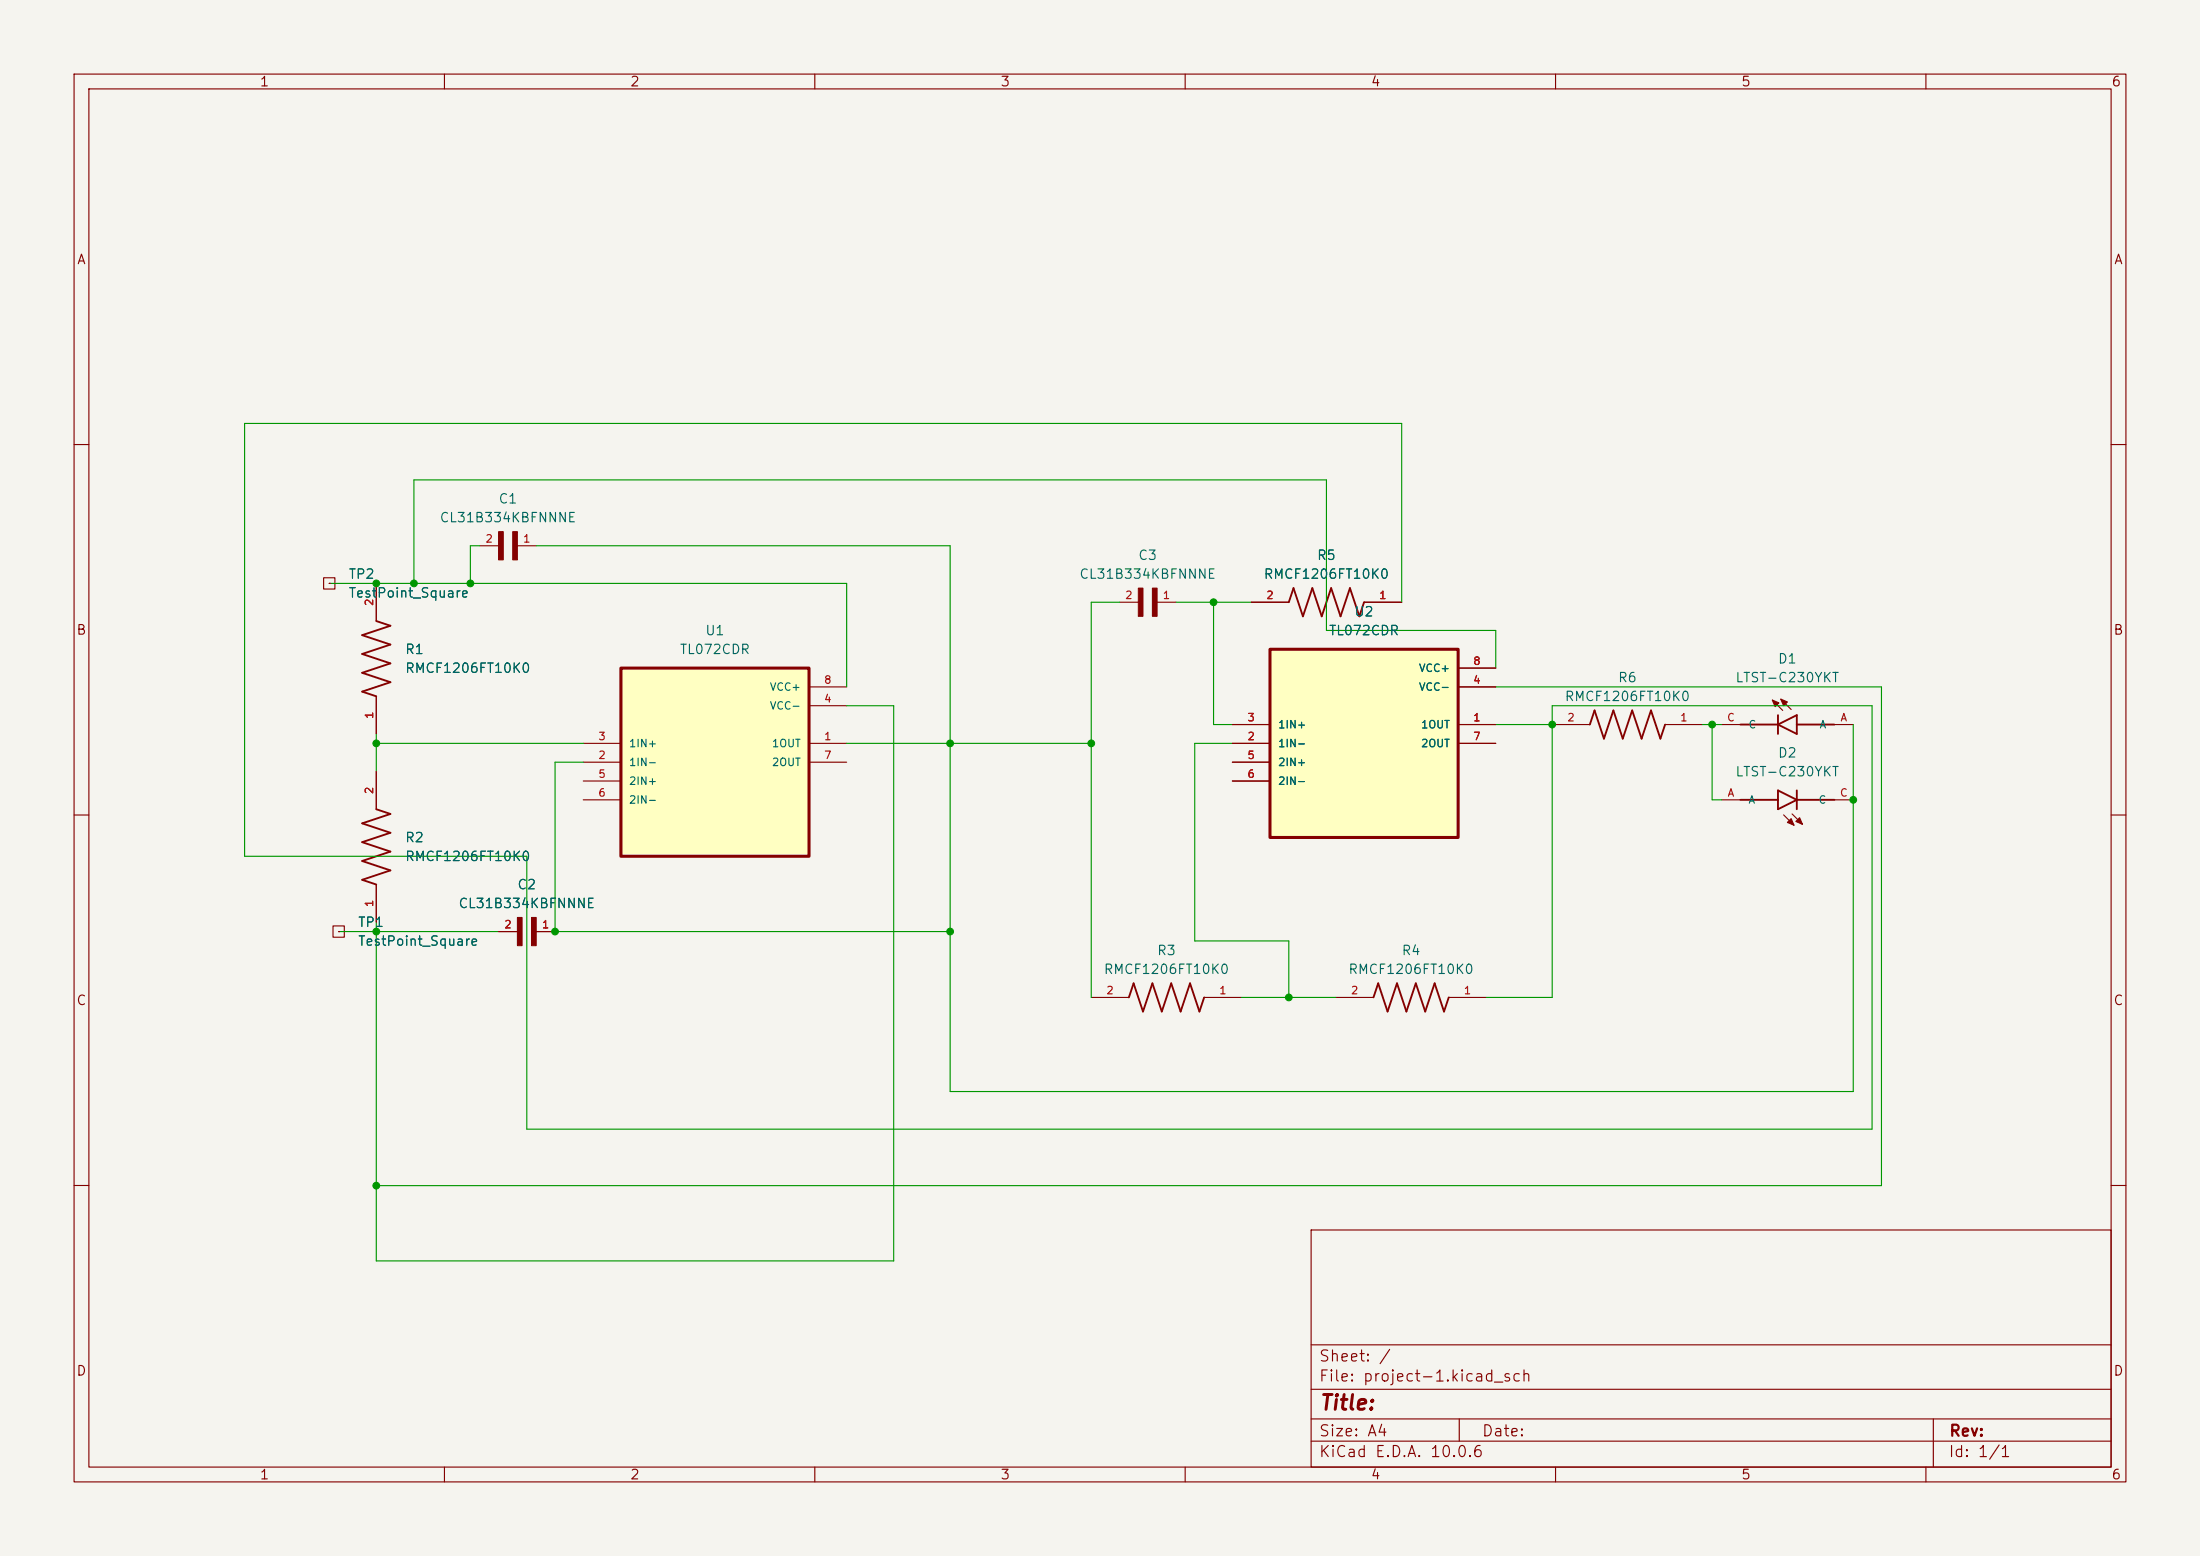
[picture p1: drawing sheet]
(kicad_sch
 (version 20260306)
 (generator "eeschema")
 (generator_version "10.0")
 (paper "A4")
 (lib_symbols
  (symbol "Connector:TestPoint_Square"
   (pin_numbers (hide yes))
   (pin_names
    (offset 0.762) (hide yes)) (exclude_from_sim no) (in_bom yes) (on_board yes)
   (in_pos_files yes)
   (duplicate_pin_numbers_are_jumpers no)
   (property "Reference" "TP" (at 0 3.81 0) (show_name no) (do_not_autoplace no) (effects (font (size 1.27 1.27))))
   (property "Value" "TestPoint_Square" (at 0 2.032 0) (show_name no) (do_not_autoplace no) (effects (font (size 1.27 1.27))))
   (property "Footprint" "" (at 5.08 0 0) (show_name no) (do_not_autoplace no) (hide yes) (effects (font (size 1.27 1.27))))
   (property "Datasheet" "~" (at 5.08 0 0) (show_name no) (do_not_autoplace no) (hide yes) (effects (font (size 1.27 1.27))))
   (property "Description" "test point" (at 0 0 0) (show_name no) (do_not_autoplace no) (hide yes) (effects (font (size 1.27 1.27))))
   (symbol "TestPoint_Square_0_1"
    (rectangle (start -0.762 0.762) (end 0.762 -0.762) (stroke (width 0) (type default)) (fill (type none))))
   (symbol "TestPoint_Square_1_1"
    (pin passive line (at 0 0 90) (length 0) (name "1" (effects (font (size 1.27 1.27)))) (number "1" (effects (font (size 1.27 1.27))))))
   (embedded_fonts no))
  (symbol "SnapEDA-Library:CL31B334KBFNNNE"
   (pin_names
    (offset 1.016)) (exclude_from_sim no) (in_bom yes) (on_board yes)
   (in_pos_files yes)
   (duplicate_pin_numbers_are_jumpers no)
   (property "Reference" "C" (at 0 3.8109 0) (show_name no) (do_not_autoplace no) (effects (font (size 1.27 1.27)) (justify left bottom)))
   (property "Value" "CL31B334KBFNNNE" (at 0 -5.0885 0) (show_name no) (do_not_autoplace no) (effects (font (size 1.27 1.27)) (justify left bottom)))
   (property "Footprint" "CL31B334KBFNNNE:CAPC3216X140N" (at 0 0 0) (show_name no) (do_not_autoplace no) (hide yes) (effects (font (size 1.27 1.27)) (justify bottom)))
   (property "Datasheet" "" (at 0 0 0) (show_name no) (do_not_autoplace no) (hide yes) (effects (font (size 1.27 1.27))))
   (property "Description" "" (at 0 0 0) (show_name no) (do_not_autoplace no) (hide yes) (effects (font (size 1.27 1.27))))
   (property "E_max" "1.75" (at 0 0 0) (show_name no) (do_not_autoplace no) (hide yes) (effects (font (size 1.27 1.27)) (justify bottom)))
   (property "L_max" "0.8" (at 0 0 0) (show_name no) (do_not_autoplace no) (hide yes) (effects (font (size 1.27 1.27)) (justify bottom)))
   (property "A_max" "1.4" (at 0 0 0) (show_name no) (do_not_autoplace no) (hide yes) (effects (font (size 1.27 1.27)) (justify bottom)))
   (property "L1_nom" "0.5" (at 0 0 0) (show_name no) (do_not_autoplace no) (hide yes) (effects (font (size 1.27 1.27)) (justify bottom)))
   (property "D_max" "3.35" (at 0 0 0) (show_name no) (do_not_autoplace no) (hide yes) (effects (font (size 1.27 1.27)) (justify bottom)))
   (property "A_nom" "1.4" (at 0 0 0) (show_name no) (do_not_autoplace no) (hide yes) (effects (font (size 1.27 1.27)) (justify bottom)))
   (property "L1_max" "0.8" (at 0 0 0) (show_name no) (do_not_autoplace no) (hide yes) (effects (font (size 1.27 1.27)) (justify bottom)))
   (property "L1_min" "0.2" (at 0 0 0) (show_name no) (do_not_autoplace no) (hide yes) (effects (font (size 1.27 1.27)) (justify bottom)))
   (property "A_min" "1.4" (at 0 0 0) (show_name no) (do_not_autoplace no) (hide yes) (effects (font (size 1.27 1.27)) (justify bottom)))
   (property "E_min" "1.45" (at 0 0 0) (show_name no) (do_not_autoplace no) (hide yes) (effects (font (size 1.27 1.27)) (justify bottom)))
   (property "D_min" "3.05" (at 0 0 0) (show_name no) (do_not_autoplace no) (hide yes) (effects (font (size 1.27 1.27)) (justify bottom)))
   (property "D_nom" "3.2" (at 0 0 0) (show_name no) (do_not_autoplace no) (hide yes) (effects (font (size 1.27 1.27)) (justify bottom)))
   (property "E_nom" "1.6" (at 0 0 0) (show_name no) (do_not_autoplace no) (hide yes) (effects (font (size 1.27 1.27)) (justify bottom)))
   (property "STANDARD" "IPC 7351B" (at 0 0 0) (show_name no) (do_not_autoplace no) (hide yes) (effects (font (size 1.27 1.27)) (justify bottom)))
   (property "L_min" "0.2" (at 0 0 0) (show_name no) (do_not_autoplace no) (hide yes) (effects (font (size 1.27 1.27)) (justify bottom)))
   (property "L_nom" "0.5" (at 0 0 0) (show_name no) (do_not_autoplace no) (hide yes) (effects (font (size 1.27 1.27)) (justify bottom)))
   (property "MANUFACTURER" "Samsung" (at 0 0 0) (show_name no) (do_not_autoplace no) (hide yes) (effects (font (size 1.27 1.27)) (justify bottom)))
   (symbol "CL31B334KBFNNNE_0_0"
    (rectangle (start 0 -1.9069) (end 0.635 1.905) (stroke (width 0.1) (type default)) (fill (type outline)))
    (rectangle (start 1.9069 -1.9069) (end 2.54 1.905) (stroke (width 0.1) (type default)) (fill (type outline)))
    (pin passive line (at -2.54 0 0) (length 2.54) (name "" (effects (font (size 1.016 1.016)))) (number "1" (effects (font (size 1.016 1.016)))))
    (pin passive line (at 5.08 0 180) (length 2.54) (name "" (effects (font (size 1.016 1.016)))) (number "2" (effects (font (size 1.016 1.016))))))
   (embedded_fonts no))
  (symbol "SnapEDA-Library:LTST-C230YKT"
   (pin_names
    (offset 1.016)) (exclude_from_sim no) (in_bom yes) (on_board yes)
   (in_pos_files yes)
   (duplicate_pin_numbers_are_jumpers no)
   (property "Reference" "D" (at -2.0351 4.0703 0) (show_name no) (do_not_autoplace no) (effects (font (size 1.27 1.27)) (justify left bottom)))
   (property "Value" "LTST-C230YKT" (at -2.0337 -3.8132 0) (show_name no) (do_not_autoplace no) (effects (font (size 1.27 1.27)) (justify left bottom)))
   (property "Footprint" "LTST-C230YKT:LEDC3216X110" (at 0 0 0) (show_name no) (do_not_autoplace no) (hide yes) (effects (font (size 1.27 1.27)) (justify bottom)))
   (property "Datasheet" "" (at 0 0 0) (show_name no) (do_not_autoplace no) (hide yes) (effects (font (size 1.27 1.27))))
   (property "Description" "" (at 0 0 0) (show_name no) (do_not_autoplace no) (hide yes) (effects (font (size 1.27 1.27))))
   (symbol "LTST-C230YKT_0_0"
    (polyline (pts (xy -5.08 0) (xy 0 0)) (stroke (width 0.254) (type default)) (fill (type none)))
    (polyline (pts (xy -0.762 3.302) (xy 0.127 2.921) (xy -0.381 2.413) (xy -0.762 3.302)) (stroke (width 0.1524) (type default)) (fill (type outline)))
    (polyline (pts (xy 0 0) (xy 0 1.27)) (stroke (width 0.254) (type default)) (fill (type none)))
    (polyline (pts (xy 0 0) (xy 2.54 1.27)) (stroke (width 0.254) (type default)) (fill (type none)))
    (polyline (pts (xy 0 -1.27) (xy 0 0)) (stroke (width 0.254) (type default)) (fill (type none)))
    (polyline (pts (xy 0.381 3.429) (xy 1.27 3.048) (xy 0.762 2.54) (xy 0.381 3.429)) (stroke (width 0.1524) (type default)) (fill (type outline)))
    (polyline (pts (xy 0.635 1.905) (xy -0.762 3.302)) (stroke (width 0.1524) (type default)) (fill (type none)))
    (polyline (pts (xy 1.778 2.032) (xy 0.381 3.429)) (stroke (width 0.1524) (type default)) (fill (type none)))
    (polyline (pts (xy 2.54 0) (xy 2.54 1.27)) (stroke (width 0.254) (type default)) (fill (type none)))
    (polyline (pts (xy 2.54 0) (xy 7.62 0)) (stroke (width 0.254) (type default)) (fill (type none)))
    (polyline (pts (xy 2.54 -1.27) (xy 0 0)) (stroke (width 0.254) (type default)) (fill (type none)))
    (polyline (pts (xy 2.54 -1.27) (xy 2.54 0)) (stroke (width 0.254) (type default)) (fill (type none)))
    (pin passive line (at 10.16 0 180) (length 2.54) (name "A" (effects (font (size 1.016 1.016)))) (number "A" (effects (font (size 1.016 1.016)))))
    (pin passive line (at -7.62 0 0) (length 2.54) (name "C" (effects (font (size 1.016 1.016)))) (number "C" (effects (font (size 1.016 1.016))))))
   (embedded_fonts no))
  (symbol "SnapEDA-Library:RMCF1206FT10K0"
   (pin_names
    (offset 1.016)) (exclude_from_sim no) (in_bom yes) (on_board yes)
   (in_pos_files yes)
   (duplicate_pin_numbers_are_jumpers no)
   (property "Reference" "R" (at -7.6244 2.5415 0) (show_name no) (do_not_autoplace no) (effects (font (size 1.27 1.27)) (justify left bottom)))
   (property "Value" "RMCF1206FT10K0" (at -7.63 -5.0866 0) (show_name no) (do_not_autoplace no) (effects (font (size 1.27 1.27)) (justify left bottom)))
   (property "Footprint" "RMCF1206FT10K0:RMCF1206FT10K0_RESC3216X70N" (at 0 0 0) (show_name no) (do_not_autoplace no) (hide yes) (effects (font (size 1.27 1.27)) (justify bottom)))
   (property "Datasheet" "" (at 0 0 0) (show_name no) (do_not_autoplace no) (hide yes) (effects (font (size 1.27 1.27))))
   (property "Description" "" (at 0 0 0) (show_name no) (do_not_autoplace no) (hide yes) (effects (font (size 1.27 1.27))))
   (symbol "RMCF1206FT10K0_0_0"
    (polyline (pts (xy -5.08 0) (xy -4.445 1.905)) (stroke (width 0.254) (type default)) (fill (type none)))
    (polyline (pts (xy -4.445 1.905) (xy -3.175 -1.905)) (stroke (width 0.254) (type default)) (fill (type none)))
    (polyline (pts (xy -3.175 -1.905) (xy -1.905 1.905)) (stroke (width 0.254) (type default)) (fill (type none)))
    (polyline (pts (xy -1.905 1.905) (xy -0.635 -1.905)) (stroke (width 0.254) (type default)) (fill (type none)))
    (polyline (pts (xy -0.635 -1.905) (xy 0.635 1.905)) (stroke (width 0.254) (type default)) (fill (type none)))
    (polyline (pts (xy 0.635 1.905) (xy 1.905 -1.905)) (stroke (width 0.254) (type default)) (fill (type none)))
    (polyline (pts (xy 1.905 -1.905) (xy 3.175 1.905)) (stroke (width 0.254) (type default)) (fill (type none)))
    (polyline (pts (xy 3.175 1.905) (xy 4.445 -1.905)) (stroke (width 0.254) (type default)) (fill (type none)))
    (polyline (pts (xy 4.445 -1.905) (xy 5.08 0)) (stroke (width 0.254) (type default)) (fill (type none)))
    (pin passive line (at -10.16 0 0) (length 5.08) (name "" (effects (font (size 1.016 1.016)))) (number "1" (effects (font (size 1.016 1.016)))))
    (pin passive line (at 10.16 0 180) (length 5.08) (name "" (effects (font (size 1.016 1.016)))) (number "2" (effects (font (size 1.016 1.016))))))
   (embedded_fonts no))
  (symbol "SnapEDA-Library:TL072CDR"
   (pin_names
    (offset 1.016)) (exclude_from_sim no) (in_bom yes) (on_board yes)
   (in_pos_files yes)
   (duplicate_pin_numbers_are_jumpers no)
   (property "Reference" "U" (at -12.7 13.7 0) (show_name no) (do_not_autoplace no) (effects (font (size 1.27 1.27)) (justify left bottom)))
   (property "Value" "TL072CDR" (at -12.7 -16.7 0) (show_name no) (do_not_autoplace no) (effects (font (size 1.27 1.27)) (justify left bottom)))
   (property "Footprint" "TL072CDR:SOIC127P599X175-8N" (at 0 0 0) (show_name no) (do_not_autoplace no) (hide yes) (effects (font (size 1.27 1.27)) (justify bottom)))
   (property "Datasheet" "" (at 0 0 0) (show_name no) (do_not_autoplace no) (hide yes) (effects (font (size 1.27 1.27))))
   (property "Description" "" (at 0 0 0) (show_name no) (do_not_autoplace no) (hide yes) (effects (font (size 1.27 1.27))))
   (symbol "TL072CDR_0_0"
    (rectangle (start -12.7 -12.7) (end 12.7 12.7) (stroke (width 0.41) (type default)) (fill (type background)))
    (pin output line (at 17.78 2.54 180) (length 5.08) (name "1OUT" (effects (font (size 1.016 1.016)))) (number "1" (effects (font (size 1.016 1.016)))))
    (pin input line (at -17.78 0 0) (length 5.08) (name "1IN-" (effects (font (size 1.016 1.016)))) (number "2" (effects (font (size 1.016 1.016)))))
    (pin input line (at -17.78 2.54 0) (length 5.08) (name "1IN+" (effects (font (size 1.016 1.016)))) (number "3" (effects (font (size 1.016 1.016)))))
    (pin power_in line (at 17.78 7.62 180) (length 5.08) (name "VCC-" (effects (font (size 1.016 1.016)))) (number "4" (effects (font (size 1.016 1.016)))))
    (pin input line (at -17.78 -2.54 0) (length 5.08) (name "2IN+" (effects (font (size 1.016 1.016)))) (number "5" (effects (font (size 1.016 1.016)))))
    (pin input line (at -17.78 -5.08 0) (length 5.08) (name "2IN-" (effects (font (size 1.016 1.016)))) (number "6" (effects (font (size 1.016 1.016)))))
    (pin output line (at 17.78 0 180) (length 5.08) (name "2OUT" (effects (font (size 1.016 1.016)))) (number "7" (effects (font (size 1.016 1.016)))))
    (pin power_in line (at 17.78 10.16 180) (length 5.08) (name "VCC+" (effects (font (size 1.016 1.016)))) (number "8" (effects (font (size 1.016 1.016))))))
   (embedded_fonts no)))
 (junction
  (at 50.8 125.73)
  (diameter 0)
  (color 0 0 0 0))
 (junction
  (at 147.32 100.33)
  (diameter 0)
  (color 0 0 0 0))
 (junction
  (at 209.55 97.79)
  (diameter 0)
  (color 0 0 0 0))
 (junction
  (at 250.19 107.95)
  (diameter 0)
  (color 0 0 0 0))
 (junction
  (at 231.14 97.79)
  (diameter 0)
  (color 0 0 0 0))
 (junction
  (at 63.5 78.74)
  (diameter 0)
  (color 0 0 0 0))
 (junction
  (at 50.8 78.74)
  (diameter 0)
  (color 0 0 0 0))
 (junction
  (at 74.93 125.73)
  (diameter 0)
  (color 0 0 0 0))
 (junction
  (at 173.99 134.62)
  (diameter 0)
  (color 0 0 0 0))
 (junction
  (at 50.8 160.02)
  (diameter 0)
  (color 0 0 0 0))
 (junction
  (at 128.27 100.33)
  (diameter 0)
  (color 0 0 0 0))
 (junction
  (at 55.88 78.74)
  (diameter 0)
  (color 0 0 0 0))
 (junction
  (at 163.83 81.28)
  (diameter 0)
  (color 0 0 0 0))
 (junction
  (at 50.8 100.33)
  (diameter 0)
  (color 0 0 0 0))
 (junction
  (at 128.27 125.73)
  (diameter 0)
  (color 0 0 0 0))
 (wire
  (pts (xy 179.07 64.77) (xy 55.88 64.77))
  (stroke (width 0) (type default)))
 (wire
  (pts (xy 50.8 78.74) (xy 55.88 78.74))
  (stroke (width 0) (type default)))
 (wire
  (pts (xy 252.73 152.4) (xy 252.73 95.25))
  (stroke (width 0) (type default)))
 (wire
  (pts (xy 71.12 152.4) (xy 252.73 152.4))
  (stroke (width 0) (type default)))
 (wire
  (pts (xy 128.27 147.32) (xy 128.27 125.73))
  (stroke (width 0) (type default)))
 (wire
  (pts (xy 163.83 81.28) (xy 163.83 97.79))
  (stroke (width 0) (type default)))
 (wire
  (pts (xy 33.02 115.57) (xy 71.12 115.57))
  (stroke (width 0) (type default)))
 (wire
  (pts (xy 250.19 147.32) (xy 128.27 147.32))
  (stroke (width 0) (type default)))
 (wire
  (pts (xy 189.23 57.15) (xy 33.02 57.15))
  (stroke (width 0) (type default)))
 (wire
  (pts (xy 50.8 170.18) (xy 50.8 160.02))
  (stroke (width 0) (type default)))
 (wire
  (pts (xy 71.12 115.57) (xy 71.12 152.4))
  (stroke (width 0) (type default)))
 (wire
  (pts (xy 50.8 100.33) (xy 78.74 100.33))
  (stroke (width 0) (type default)))
 (wire
  (pts (xy 166.37 97.79) (xy 163.83 97.79))
  (stroke (width 0) (type default)))
 (wire
  (pts (xy 114.3 95.25) (xy 120.65 95.25))
  (stroke (width 0) (type default)))
 (wire
  (pts (xy 200.66 134.62) (xy 209.55 134.62))
  (stroke (width 0) (type default)))
 (wire
  (pts (xy 128.27 125.73) (xy 128.27 100.33))
  (stroke (width 0) (type default)))
 (wire
  (pts (xy 147.32 81.28) (xy 147.32 100.33))
  (stroke (width 0) (type default)))
 (wire
  (pts (xy 50.8 104.14) (xy 50.8 100.33))
  (stroke (width 0) (type default)))
 (wire
  (pts (xy 179.07 85.09) (xy 179.07 64.77))
  (stroke (width 0) (type default)))
 (wire
  (pts (xy 33.02 57.15) (xy 33.02 115.57))
  (stroke (width 0) (type default)))
 (wire
  (pts (xy 63.5 73.66) (xy 63.5 78.74))
  (stroke (width 0) (type default)))
 (wire
  (pts (xy 64.77 73.66) (xy 63.5 73.66))
  (stroke (width 0) (type default)))
 (wire
  (pts (xy 50.8 160.02) (xy 50.8 125.73))
  (stroke (width 0) (type default)))
 (wire
  (pts (xy 250.19 107.95) (xy 250.19 147.32))
  (stroke (width 0) (type default)))
 (wire
  (pts (xy 158.75 81.28) (xy 163.83 81.28))
  (stroke (width 0) (type default)))
 (wire
  (pts (xy 55.88 64.77) (xy 55.88 78.74))
  (stroke (width 0) (type default)))
 (wire
  (pts (xy 209.55 134.62) (xy 209.55 97.79))
  (stroke (width 0) (type default)))
 (wire
  (pts (xy 128.27 73.66) (xy 128.27 100.33))
  (stroke (width 0) (type default)))
 (wire
  (pts (xy 167.64 134.62) (xy 173.99 134.62))
  (stroke (width 0) (type default)))
 (wire
  (pts (xy 78.74 102.87) (xy 74.93 102.87))
  (stroke (width 0) (type default)))
 (wire
  (pts (xy 231.14 97.79) (xy 231.14 107.95))
  (stroke (width 0) (type default)))
 (wire
  (pts (xy 173.99 127) (xy 173.99 134.62))
  (stroke (width 0) (type default)))
 (wire
  (pts (xy 201.93 92.71) (xy 254 92.71))
  (stroke (width 0) (type default)))
 (wire
  (pts (xy 45.72 125.73) (xy 50.8 125.73))
  (stroke (width 0) (type default)))
 (wire
  (pts (xy 173.99 134.62) (xy 180.34 134.62))
  (stroke (width 0) (type default)))
 (wire
  (pts (xy 163.83 81.28) (xy 168.91 81.28))
  (stroke (width 0) (type default)))
 (wire
  (pts (xy 67.31 125.73) (xy 50.8 125.73))
  (stroke (width 0) (type default)))
 (wire
  (pts (xy 209.55 95.25) (xy 209.55 97.79))
  (stroke (width 0) (type default)))
 (wire
  (pts (xy 161.29 127) (xy 173.99 127))
  (stroke (width 0) (type default)))
 (wire
  (pts (xy 201.93 85.09) (xy 179.07 85.09))
  (stroke (width 0) (type default)))
 (wire
  (pts (xy 120.65 170.18) (xy 50.8 170.18))
  (stroke (width 0) (type default)))
 (wire
  (pts (xy 189.23 81.28) (xy 189.23 57.15))
  (stroke (width 0) (type default)))
 (wire
  (pts (xy 114.3 92.71) (xy 114.3 78.74))
  (stroke (width 0) (type default)))
 (wire
  (pts (xy 250.19 97.79) (xy 250.19 107.95))
  (stroke (width 0) (type default)))
 (wire
  (pts (xy 74.93 102.87) (xy 74.93 125.73))
  (stroke (width 0) (type default)))
 (wire
  (pts (xy 50.8 100.33) (xy 50.8 99.06))
  (stroke (width 0) (type default)))
 (wire
  (pts (xy 166.37 100.33) (xy 161.29 100.33))
  (stroke (width 0) (type default)))
 (wire
  (pts (xy 229.87 97.79) (xy 231.14 97.79))
  (stroke (width 0) (type default)))
 (wire
  (pts (xy 63.5 78.74) (xy 55.88 78.74))
  (stroke (width 0) (type default)))
 (wire
  (pts (xy 254 160.02) (xy 50.8 160.02))
  (stroke (width 0) (type default)))
 (wire
  (pts (xy 201.93 90.17) (xy 201.93 85.09))
  (stroke (width 0) (type default)))
 (wire
  (pts (xy 231.14 97.79) (xy 232.41 97.79))
  (stroke (width 0) (type default)))
 (wire
  (pts (xy 254 92.71) (xy 254 160.02))
  (stroke (width 0) (type default)))
 (wire
  (pts (xy 209.55 97.79) (xy 201.93 97.79))
  (stroke (width 0) (type default)))
 (wire
  (pts (xy 114.3 100.33) (xy 147.32 100.33))
  (stroke (width 0) (type default)))
 (wire
  (pts (xy 44.45 78.74) (xy 50.8 78.74))
  (stroke (width 0) (type default)))
 (wire
  (pts (xy 114.3 78.74) (xy 63.5 78.74))
  (stroke (width 0) (type default)))
 (wire
  (pts (xy 147.32 134.62) (xy 147.32 100.33))
  (stroke (width 0) (type default)))
 (wire
  (pts (xy 120.65 95.25) (xy 120.65 170.18))
  (stroke (width 0) (type default)))
 (wire
  (pts (xy 151.13 81.28) (xy 147.32 81.28))
  (stroke (width 0) (type default)))
 (wire
  (pts (xy 231.14 107.95) (xy 232.41 107.95))
  (stroke (width 0) (type default)))
 (wire
  (pts (xy 252.73 95.25) (xy 209.55 95.25))
  (stroke (width 0) (type default)))
 (wire
  (pts (xy 50.8 125.73) (xy 50.8 124.46))
  (stroke (width 0) (type default)))
 (wire
  (pts (xy 161.29 100.33) (xy 161.29 127))
  (stroke (width 0) (type default)))
 (wire
  (pts (xy 74.93 125.73) (xy 128.27 125.73))
  (stroke (width 0) (type default)))
 (wire
  (pts (xy 72.39 73.66) (xy 128.27 73.66))
  (stroke (width 0) (type default)))
 (symbol
  (lib_id "SnapEDA-Library:RMCF1206FT10K0")
  (at 219.71 97.79 180)
  (unit 1)
  (body_style 1)
  (exclude_from_sim no)
  (in_bom yes)
  (on_board yes)
  (in_pos_files yes)
  (dnp no)
  (fields_autoplaced yes)
  (property "Reference" "R6" (at 219.71 91.44 0) (show_name no) (do_not_autoplace no) (effects (font (size 1.27 1.27))))
  (property "Value" "RMCF1206FT10K0" (at 219.71 93.98 0) (show_name no) (do_not_autoplace no) (effects (font (size 1.27 1.27))))
  (property "Footprint" "RMCF1206FT10K0:RMCF1206FT10K0_RESC3216X70N" (at 219.71 97.79 0) (hide yes) (show_name no) (do_not_autoplace no) (effects (font (size 1.27 1.27)) (justify bottom)))
  (property "Datasheet" "" (at 219.71 97.79 0) (hide yes) (show_name no) (do_not_autoplace no) (effects (font (size 1.27 1.27))))
  (property "Description" "" (at 219.71 97.79 0) (hide yes) (show_name no) (do_not_autoplace no) (effects (font (size 1.27 1.27))))
  (pin "1")
  (pin "2"))
 (symbol
  (lib_id "SnapEDA-Library:TL072CDR")
  (at 184.15 100.33 0)
  (unit 1)
  (body_style 1)
  (exclude_from_sim no)
  (in_bom yes)
  (on_board yes)
  (in_pos_files yes)
  (dnp no)
  (fields_autoplaced yes)
  (property "Reference" "U2" (at 184.15 82.55 0) (show_name no) (do_not_autoplace no) (effects (font (size 1.27 1.27))))
  (property "Value" "TL072CDR" (at 184.15 85.09 0) (show_name no) (do_not_autoplace no) (effects (font (size 1.27 1.27))))
  (property "Footprint" "TL072CDR:SOIC127P599X175-8N" (at 184.15 100.33 0) (hide yes) (show_name no) (do_not_autoplace no) (effects (font (size 1.27 1.27)) (justify bottom)))
  (property "Datasheet" "" (at 184.15 100.33 0) (hide yes) (show_name no) (do_not_autoplace no) (effects (font (size 1.27 1.27))))
  (property "Description" "" (at 184.15 100.33 0) (hide yes) (show_name no) (do_not_autoplace no) (effects (font (size 1.27 1.27))))
  (pin "8")
  (pin "6")
  (pin "7")
  (pin "3")
  (pin "1")
  (pin "2")
  (pin "4")
  (pin "5"))
 (symbol
  (lib_id "SnapEDA-Library:RMCF1206FT10K0")
  (at 50.8 114.3 90)
  (unit 1)
  (body_style 1)
  (exclude_from_sim no)
  (in_bom yes)
  (on_board yes)
  (in_pos_files yes)
  (dnp no)
  (fields_autoplaced yes)
  (property "Reference" "R2" (at 54.61 113.0299 90) (show_name no) (do_not_autoplace no) (effects (font (size 1.27 1.27)) (justify right)))
  (property "Value" "RMCF1206FT10K0" (at 54.61 115.5699 90) (show_name no) (do_not_autoplace no) (effects (font (size 1.27 1.27)) (justify right)))
  (property "Footprint" "RMCF1206FT10K0:RMCF1206FT10K0_RESC3216X70N" (at 50.8 114.3 0) (hide yes) (show_name no) (do_not_autoplace no) (effects (font (size 1.27 1.27)) (justify bottom)))
  (property "Datasheet" "" (at 50.8 114.3 0) (hide yes) (show_name no) (do_not_autoplace no) (effects (font (size 1.27 1.27))))
  (property "Description" "" (at 50.8 114.3 0) (hide yes) (show_name no) (do_not_autoplace no) (effects (font (size 1.27 1.27))))
  (pin "1")
  (pin "2"))
 (symbol
  (lib_id "SnapEDA-Library:RMCF1206FT10K0")
  (at 179.07 81.28 180)
  (unit 1)
  (body_style 1)
  (exclude_from_sim no)
  (in_bom yes)
  (on_board yes)
  (in_pos_files yes)
  (dnp no)
  (fields_autoplaced yes)
  (property "Reference" "R5" (at 179.07 74.93 0) (show_name no) (do_not_autoplace no) (effects (font (size 1.27 1.27))))
  (property "Value" "RMCF1206FT10K0" (at 179.07 77.47 0) (show_name no) (do_not_autoplace no) (effects (font (size 1.27 1.27))))
  (property "Footprint" "RMCF1206FT10K0:RMCF1206FT10K0_RESC3216X70N" (at 179.07 81.28 0) (hide yes) (show_name no) (do_not_autoplace no) (effects (font (size 1.27 1.27)) (justify bottom)))
  (property "Datasheet" "" (at 179.07 81.28 0) (hide yes) (show_name no) (do_not_autoplace no) (effects (font (size 1.27 1.27))))
  (property "Description" "" (at 179.07 81.28 0) (hide yes) (show_name no) (do_not_autoplace no) (effects (font (size 1.27 1.27))))
  (pin "1")
  (pin "2"))
 (symbol
  (lib_id "SnapEDA-Library:CL31B334KBFNNNE")
  (at 69.85 73.66 180)
  (unit 1)
  (body_style 1)
  (exclude_from_sim no)
  (in_bom yes)
  (on_board yes)
  (in_pos_files yes)
  (dnp no)
  (fields_autoplaced yes)
  (property "Reference" "C1" (at 68.58 67.31 0) (show_name no) (do_not_autoplace no) (effects (font (size 1.27 1.27))))
  (property "Value" "CL31B334KBFNNNE" (at 68.58 69.85 0) (show_name no) (do_not_autoplace no) (effects (font (size 1.27 1.27))))
  (property "Footprint" "CL31B334KBFNNNE:CAPC3216X140N" (at 69.85 73.66 0) (hide yes) (show_name no) (do_not_autoplace no) (effects (font (size 1.27 1.27)) (justify bottom)))
  (property "Datasheet" "" (at 69.85 73.66 0) (hide yes) (show_name no) (do_not_autoplace no) (effects (font (size 1.27 1.27))))
  (property "Description" "" (at 69.85 73.66 0) (hide yes) (show_name no) (do_not_autoplace no) (effects (font (size 1.27 1.27))))
  (property "E_max" "1.75" (at 69.85 73.66 0) (hide yes) (show_name no) (do_not_autoplace no) (effects (font (size 1.27 1.27)) (justify bottom)))
  (property "L_max" "0.8" (at 69.85 73.66 0) (hide yes) (show_name no) (do_not_autoplace no) (effects (font (size 1.27 1.27)) (justify bottom)))
  (property "A_max" "1.4" (at 69.85 73.66 0) (hide yes) (show_name no) (do_not_autoplace no) (effects (font (size 1.27 1.27)) (justify bottom)))
  (property "L1_nom" "0.5" (at 69.85 73.66 0) (hide yes) (show_name no) (do_not_autoplace no) (effects (font (size 1.27 1.27)) (justify bottom)))
  (property "D_max" "3.35" (at 69.85 73.66 0) (hide yes) (show_name no) (do_not_autoplace no) (effects (font (size 1.27 1.27)) (justify bottom)))
  (property "A_nom" "1.4" (at 69.85 73.66 0) (hide yes) (show_name no) (do_not_autoplace no) (effects (font (size 1.27 1.27)) (justify bottom)))
  (property "L1_max" "0.8" (at 69.85 73.66 0) (hide yes) (show_name no) (do_not_autoplace no) (effects (font (size 1.27 1.27)) (justify bottom)))
  (property "L1_min" "0.2" (at 69.85 73.66 0) (hide yes) (show_name no) (do_not_autoplace no) (effects (font (size 1.27 1.27)) (justify bottom)))
  (property "A_min" "1.4" (at 69.85 73.66 0) (hide yes) (show_name no) (do_not_autoplace no) (effects (font (size 1.27 1.27)) (justify bottom)))
  (property "E_min" "1.45" (at 69.85 73.66 0) (hide yes) (show_name no) (do_not_autoplace no) (effects (font (size 1.27 1.27)) (justify bottom)))
  (property "D_min" "3.05" (at 69.85 73.66 0) (hide yes) (show_name no) (do_not_autoplace no) (effects (font (size 1.27 1.27)) (justify bottom)))
  (property "D_nom" "3.2" (at 69.85 73.66 0) (hide yes) (show_name no) (do_not_autoplace no) (effects (font (size 1.27 1.27)) (justify bottom)))
  (property "E_nom" "1.6" (at 69.85 73.66 0) (hide yes) (show_name no) (do_not_autoplace no) (effects (font (size 1.27 1.27)) (justify bottom)))
  (property "STANDARD" "IPC 7351B" (at 69.85 73.66 0) (hide yes) (show_name no) (do_not_autoplace no) (effects (font (size 1.27 1.27)) (justify bottom)))
  (property "L_min" "0.2" (at 69.85 73.66 0) (hide yes) (show_name no) (do_not_autoplace no) (effects (font (size 1.27 1.27)) (justify bottom)))
  (property "L_nom" "0.5" (at 69.85 73.66 0) (hide yes) (show_name no) (do_not_autoplace no) (effects (font (size 1.27 1.27)) (justify bottom)))
  (property "MANUFACTURER" "Samsung" (at 69.85 73.66 0) (hide yes) (show_name no) (do_not_autoplace no) (effects (font (size 1.27 1.27)) (justify bottom)))
  (pin "1")
  (pin "2"))
 (symbol
  (lib_id "SnapEDA-Library:LTST-C230YKT")
  (at 242.57 107.95 180)
  (unit 1)
  (body_style 1)
  (exclude_from_sim no)
  (in_bom yes)
  (on_board yes)
  (in_pos_files yes)
  (dnp no)
  (fields_autoplaced yes)
  (property "Reference" "D2" (at 241.3 101.6 0) (show_name no) (do_not_autoplace no) (effects (font (size 1.27 1.27))))
  (property "Value" "LTST-C230YKT" (at 241.3 104.14 0) (show_name no) (do_not_autoplace no) (effects (font (size 1.27 1.27))))
  (property "Footprint" "LTST-C230YKT:LEDC3216X110" (at 242.57 107.95 0) (hide yes) (show_name no) (do_not_autoplace no) (effects (font (size 1.27 1.27)) (justify bottom)))
  (property "Datasheet" "" (at 242.57 107.95 0) (hide yes) (show_name no) (do_not_autoplace no) (effects (font (size 1.27 1.27))))
  (property "Description" "" (at 242.57 107.95 0) (hide yes) (show_name no) (do_not_autoplace no) (effects (font (size 1.27 1.27))))
  (pin "A")
  (pin "C"))
 (symbol
  (lib_id "SnapEDA-Library:RMCF1206FT10K0")
  (at 50.8 88.9 90)
  (unit 1)
  (body_style 1)
  (exclude_from_sim no)
  (in_bom yes)
  (on_board yes)
  (in_pos_files yes)
  (dnp no)
  (fields_autoplaced yes)
  (property "Reference" "R1" (at 54.61 87.6299 90) (show_name no) (do_not_autoplace no) (effects (font (size 1.27 1.27)) (justify right)))
  (property "Value" "RMCF1206FT10K0" (at 54.61 90.1699 90) (show_name no) (do_not_autoplace no) (effects (font (size 1.27 1.27)) (justify right)))
  (property "Footprint" "RMCF1206FT10K0:RMCF1206FT10K0_RESC3216X70N" (at 50.8 88.9 0) (hide yes) (show_name no) (do_not_autoplace no) (effects (font (size 1.27 1.27)) (justify bottom)))
  (property "Datasheet" "" (at 50.8 88.9 0) (hide yes) (show_name no) (do_not_autoplace no) (effects (font (size 1.27 1.27))))
  (property "Description" "" (at 50.8 88.9 0) (hide yes) (show_name no) (do_not_autoplace no) (effects (font (size 1.27 1.27))))
  (pin "1")
  (pin "2"))
 (symbol
  (lib_id "SnapEDA-Library:TL072CDR")
  (at 96.52 102.87 0)
  (unit 1)
  (body_style 1)
  (exclude_from_sim no)
  (in_bom yes)
  (on_board yes)
  (in_pos_files yes)
  (dnp no)
  (fields_autoplaced yes)
  (property "Reference" "U1" (at 96.52 85.09 0) (show_name no) (do_not_autoplace no) (effects (font (size 1.27 1.27))))
  (property "Value" "TL072CDR" (at 96.52 87.63 0) (show_name no) (do_not_autoplace no) (effects (font (size 1.27 1.27))))
  (property "Footprint" "TL072CDR:SOIC127P599X175-8N" (at 96.52 102.87 0) (hide yes) (show_name no) (do_not_autoplace no) (effects (font (size 1.27 1.27)) (justify bottom)))
  (property "Datasheet" "" (at 96.52 102.87 0) (hide yes) (show_name no) (do_not_autoplace no) (effects (font (size 1.27 1.27))))
  (property "Description" "" (at 96.52 102.87 0) (hide yes) (show_name no) (do_not_autoplace no) (effects (font (size 1.27 1.27))))
  (pin "1")
  (pin "2")
  (pin "3")
  (pin "4")
  (pin "5")
  (pin "7")
  (pin "6")
  (pin "8"))
 (symbol
  (lib_id "SnapEDA-Library:RMCF1206FT10K0")
  (at 157.48 134.62 180)
  (unit 1)
  (body_style 1)
  (exclude_from_sim no)
  (in_bom yes)
  (on_board yes)
  (in_pos_files yes)
  (dnp no)
  (fields_autoplaced yes)
  (property "Reference" "R3" (at 157.48 128.27 0) (show_name no) (do_not_autoplace no) (effects (font (size 1.27 1.27))))
  (property "Value" "RMCF1206FT10K0" (at 157.48 130.81 0) (show_name no) (do_not_autoplace no) (effects (font (size 1.27 1.27))))
  (property "Footprint" "RMCF1206FT10K0:RMCF1206FT10K0_RESC3216X70N" (at 157.48 134.62 0) (hide yes) (show_name no) (do_not_autoplace no) (effects (font (size 1.27 1.27)) (justify bottom)))
  (property "Datasheet" "" (at 157.48 134.62 0) (hide yes) (show_name no) (do_not_autoplace no) (effects (font (size 1.27 1.27))))
  (property "Description" "" (at 157.48 134.62 0) (hide yes) (show_name no) (do_not_autoplace no) (effects (font (size 1.27 1.27))))
  (pin "1")
  (pin "2"))
 (symbol
  (lib_id "SnapEDA-Library:CL31B334KBFNNNE")
  (at 72.39 125.73 180)
  (unit 1)
  (body_style 1)
  (exclude_from_sim no)
  (in_bom yes)
  (on_board yes)
  (in_pos_files yes)
  (dnp no)
  (fields_autoplaced yes)
  (property "Reference" "C2" (at 71.12 119.38 0) (show_name no) (do_not_autoplace no) (effects (font (size 1.27 1.27))))
  (property "Value" "CL31B334KBFNNNE" (at 71.12 121.92 0) (show_name no) (do_not_autoplace no) (effects (font (size 1.27 1.27))))
  (property "Footprint" "CL31B334KBFNNNE:CAPC3216X140N" (at 72.39 125.73 0) (hide yes) (show_name no) (do_not_autoplace no) (effects (font (size 1.27 1.27)) (justify bottom)))
  (property "Datasheet" "" (at 72.39 125.73 0) (hide yes) (show_name no) (do_not_autoplace no) (effects (font (size 1.27 1.27))))
  (property "Description" "" (at 72.39 125.73 0) (hide yes) (show_name no) (do_not_autoplace no) (effects (font (size 1.27 1.27))))
  (property "E_max" "1.75" (at 72.39 125.73 0) (hide yes) (show_name no) (do_not_autoplace no) (effects (font (size 1.27 1.27)) (justify bottom)))
  (property "L_max" "0.8" (at 72.39 125.73 0) (hide yes) (show_name no) (do_not_autoplace no) (effects (font (size 1.27 1.27)) (justify bottom)))
  (property "A_max" "1.4" (at 72.39 125.73 0) (hide yes) (show_name no) (do_not_autoplace no) (effects (font (size 1.27 1.27)) (justify bottom)))
  (property "L1_nom" "0.5" (at 72.39 125.73 0) (hide yes) (show_name no) (do_not_autoplace no) (effects (font (size 1.27 1.27)) (justify bottom)))
  (property "D_max" "3.35" (at 72.39 125.73 0) (hide yes) (show_name no) (do_not_autoplace no) (effects (font (size 1.27 1.27)) (justify bottom)))
  (property "A_nom" "1.4" (at 72.39 125.73 0) (hide yes) (show_name no) (do_not_autoplace no) (effects (font (size 1.27 1.27)) (justify bottom)))
  (property "L1_max" "0.8" (at 72.39 125.73 0) (hide yes) (show_name no) (do_not_autoplace no) (effects (font (size 1.27 1.27)) (justify bottom)))
  (property "L1_min" "0.2" (at 72.39 125.73 0) (hide yes) (show_name no) (do_not_autoplace no) (effects (font (size 1.27 1.27)) (justify bottom)))
  (property "A_min" "1.4" (at 72.39 125.73 0) (hide yes) (show_name no) (do_not_autoplace no) (effects (font (size 1.27 1.27)) (justify bottom)))
  (property "E_min" "1.45" (at 72.39 125.73 0) (hide yes) (show_name no) (do_not_autoplace no) (effects (font (size 1.27 1.27)) (justify bottom)))
  (property "D_min" "3.05" (at 72.39 125.73 0) (hide yes) (show_name no) (do_not_autoplace no) (effects (font (size 1.27 1.27)) (justify bottom)))
  (property "D_nom" "3.2" (at 72.39 125.73 0) (hide yes) (show_name no) (do_not_autoplace no) (effects (font (size 1.27 1.27)) (justify bottom)))
  (property "E_nom" "1.6" (at 72.39 125.73 0) (hide yes) (show_name no) (do_not_autoplace no) (effects (font (size 1.27 1.27)) (justify bottom)))
  (property "STANDARD" "IPC 7351B" (at 72.39 125.73 0) (hide yes) (show_name no) (do_not_autoplace no) (effects (font (size 1.27 1.27)) (justify bottom)))
  (property "L_min" "0.2" (at 72.39 125.73 0) (hide yes) (show_name no) (do_not_autoplace no) (effects (font (size 1.27 1.27)) (justify bottom)))
  (property "L_nom" "0.5" (at 72.39 125.73 0) (hide yes) (show_name no) (do_not_autoplace no) (effects (font (size 1.27 1.27)) (justify bottom)))
  (property "MANUFACTURER" "Samsung" (at 72.39 125.73 0) (hide yes) (show_name no) (do_not_autoplace no) (effects (font (size 1.27 1.27)) (justify bottom)))
  (pin "1")
  (pin "2"))
 (symbol
  (lib_id "Connector:TestPoint_Square")
  (at 44.45 78.74 0)
  (unit 1)
  (body_style 1)
  (exclude_from_sim no)
  (in_bom yes)
  (on_board yes)
  (in_pos_files yes)
  (dnp no)
  (fields_autoplaced yes)
  (property "Reference" "TP2" (at 46.99 77.4699 0) (show_name no) (do_not_autoplace no) (effects (font (size 1.27 1.27)) (justify left)))
  (property "Value" "TestPoint_Square" (at 46.99 80.0099 0) (show_name no) (do_not_autoplace no) (effects (font (size 1.27 1.27)) (justify left)))
  (property "Footprint" "" (at 49.53 78.74 0) (hide yes) (show_name no) (do_not_autoplace no) (effects (font (size 1.27 1.27))))
  (property "Datasheet" "~" (at 49.53 78.74 0) (hide yes) (show_name no) (do_not_autoplace no) (effects (font (size 1.27 1.27))))
  (property "Description" "test point" (at 44.45 78.74 0) (hide yes) (show_name no) (do_not_autoplace no) (effects (font (size 1.27 1.27))))
  (pin "1"))
 (symbol
  (lib_id "Connector:TestPoint_Square")
  (at 45.72 125.73 0)
  (unit 1)
  (body_style 1)
  (exclude_from_sim no)
  (in_bom yes)
  (on_board yes)
  (in_pos_files yes)
  (dnp no)
  (fields_autoplaced yes)
  (property "Reference" "TP1" (at 48.26 124.4599 0) (show_name no) (do_not_autoplace no) (effects (font (size 1.27 1.27)) (justify left)))
  (property "Value" "TestPoint_Square" (at 48.26 126.9999 0) (show_name no) (do_not_autoplace no) (effects (font (size 1.27 1.27)) (justify left)))
  (property "Footprint" "" (at 50.8 125.73 0) (hide yes) (show_name no) (do_not_autoplace no) (effects (font (size 1.27 1.27))))
  (property "Datasheet" "~" (at 50.8 125.73 0) (hide yes) (show_name no) (do_not_autoplace no) (effects (font (size 1.27 1.27))))
  (property "Description" "test point" (at 45.72 125.73 0) (hide yes) (show_name no) (do_not_autoplace no) (effects (font (size 1.27 1.27))))
  (pin "1"))
 (symbol
  (lib_id "SnapEDA-Library:LTST-C230YKT")
  (at 240.03 97.79 0)
  (unit 1)
  (body_style 1)
  (exclude_from_sim no)
  (in_bom yes)
  (on_board yes)
  (in_pos_files yes)
  (dnp no)
  (fields_autoplaced yes)
  (property "Reference" "D1" (at 241.3 88.9 0) (show_name no) (do_not_autoplace no) (effects (font (size 1.27 1.27))))
  (property "Value" "LTST-C230YKT" (at 241.3 91.44 0) (show_name no) (do_not_autoplace no) (effects (font (size 1.27 1.27))))
  (property "Footprint" "LTST-C230YKT:LEDC3216X110" (at 240.03 97.79 0) (hide yes) (show_name no) (do_not_autoplace no) (effects (font (size 1.27 1.27)) (justify bottom)))
  (property "Datasheet" "" (at 240.03 97.79 0) (hide yes) (show_name no) (do_not_autoplace no) (effects (font (size 1.27 1.27))))
  (property "Description" "" (at 240.03 97.79 0) (hide yes) (show_name no) (do_not_autoplace no) (effects (font (size 1.27 1.27))))
  (pin "A")
  (pin "C"))
 (symbol
  (lib_id "SnapEDA-Library:CL31B334KBFNNNE")
  (at 156.21 81.28 180)
  (unit 1)
  (body_style 1)
  (exclude_from_sim no)
  (in_bom yes)
  (on_board yes)
  (in_pos_files yes)
  (dnp no)
  (fields_autoplaced yes)
  (property "Reference" "C3" (at 154.94 74.93 0) (show_name no) (do_not_autoplace no) (effects (font (size 1.27 1.27))))
  (property "Value" "CL31B334KBFNNNE" (at 154.94 77.47 0) (show_name no) (do_not_autoplace no) (effects (font (size 1.27 1.27))))
  (property "Footprint" "CL31B334KBFNNNE:CAPC3216X140N" (at 156.21 81.28 0) (hide yes) (show_name no) (do_not_autoplace no) (effects (font (size 1.27 1.27)) (justify bottom)))
  (property "Datasheet" "" (at 156.21 81.28 0) (hide yes) (show_name no) (do_not_autoplace no) (effects (font (size 1.27 1.27))))
  (property "Description" "" (at 156.21 81.28 0) (hide yes) (show_name no) (do_not_autoplace no) (effects (font (size 1.27 1.27))))
  (property "E_max" "1.75" (at 156.21 81.28 0) (hide yes) (show_name no) (do_not_autoplace no) (effects (font (size 1.27 1.27)) (justify bottom)))
  (property "L_max" "0.8" (at 156.21 81.28 0) (hide yes) (show_name no) (do_not_autoplace no) (effects (font (size 1.27 1.27)) (justify bottom)))
  (property "A_max" "1.4" (at 156.21 81.28 0) (hide yes) (show_name no) (do_not_autoplace no) (effects (font (size 1.27 1.27)) (justify bottom)))
  (property "L1_nom" "0.5" (at 156.21 81.28 0) (hide yes) (show_name no) (do_not_autoplace no) (effects (font (size 1.27 1.27)) (justify bottom)))
  (property "D_max" "3.35" (at 156.21 81.28 0) (hide yes) (show_name no) (do_not_autoplace no) (effects (font (size 1.27 1.27)) (justify bottom)))
  (property "A_nom" "1.4" (at 156.21 81.28 0) (hide yes) (show_name no) (do_not_autoplace no) (effects (font (size 1.27 1.27)) (justify bottom)))
  (property "L1_max" "0.8" (at 156.21 81.28 0) (hide yes) (show_name no) (do_not_autoplace no) (effects (font (size 1.27 1.27)) (justify bottom)))
  (property "L1_min" "0.2" (at 156.21 81.28 0) (hide yes) (show_name no) (do_not_autoplace no) (effects (font (size 1.27 1.27)) (justify bottom)))
  (property "A_min" "1.4" (at 156.21 81.28 0) (hide yes) (show_name no) (do_not_autoplace no) (effects (font (size 1.27 1.27)) (justify bottom)))
  (property "E_min" "1.45" (at 156.21 81.28 0) (hide yes) (show_name no) (do_not_autoplace no) (effects (font (size 1.27 1.27)) (justify bottom)))
  (property "D_min" "3.05" (at 156.21 81.28 0) (hide yes) (show_name no) (do_not_autoplace no) (effects (font (size 1.27 1.27)) (justify bottom)))
  (property "D_nom" "3.2" (at 156.21 81.28 0) (hide yes) (show_name no) (do_not_autoplace no) (effects (font (size 1.27 1.27)) (justify bottom)))
  (property "E_nom" "1.6" (at 156.21 81.28 0) (hide yes) (show_name no) (do_not_autoplace no) (effects (font (size 1.27 1.27)) (justify bottom)))
  (property "STANDARD" "IPC 7351B" (at 156.21 81.28 0) (hide yes) (show_name no) (do_not_autoplace no) (effects (font (size 1.27 1.27)) (justify bottom)))
  (property "L_min" "0.2" (at 156.21 81.28 0) (hide yes) (show_name no) (do_not_autoplace no) (effects (font (size 1.27 1.27)) (justify bottom)))
  (property "L_nom" "0.5" (at 156.21 81.28 0) (hide yes) (show_name no) (do_not_autoplace no) (effects (font (size 1.27 1.27)) (justify bottom)))
  (property "MANUFACTURER" "Samsung" (at 156.21 81.28 0) (hide yes) (show_name no) (do_not_autoplace no) (effects (font (size 1.27 1.27)) (justify bottom)))
  (pin "1")
  (pin "2"))
 (symbol
  (lib_id "SnapEDA-Library:RMCF1206FT10K0")
  (at 190.5 134.62 180)
  (unit 1)
  (body_style 1)
  (exclude_from_sim no)
  (in_bom yes)
  (on_board yes)
  (in_pos_files yes)
  (dnp no)
  (fields_autoplaced yes)
  (property "Reference" "R4" (at 190.5 128.27 0) (show_name no) (do_not_autoplace no) (effects (font (size 1.27 1.27))))
  (property "Value" "RMCF1206FT10K0" (at 190.5 130.81 0) (show_name no) (do_not_autoplace no) (effects (font (size 1.27 1.27))))
  (property "Footprint" "RMCF1206FT10K0:RMCF1206FT10K0_RESC3216X70N" (at 190.5 134.62 0) (hide yes) (show_name no) (do_not_autoplace no) (effects (font (size 1.27 1.27)) (justify bottom)))
  (property "Datasheet" "" (at 190.5 134.62 0) (hide yes) (show_name no) (do_not_autoplace no) (effects (font (size 1.27 1.27))))
  (property "Description" "" (at 190.5 134.62 0) (hide yes) (show_name no) (do_not_autoplace no) (effects (font (size 1.27 1.27))))
  (pin "1")
  (pin "2"))
 (sheet_instances
  (path ""
   (page "1")))
 (embedded_fonts no))
